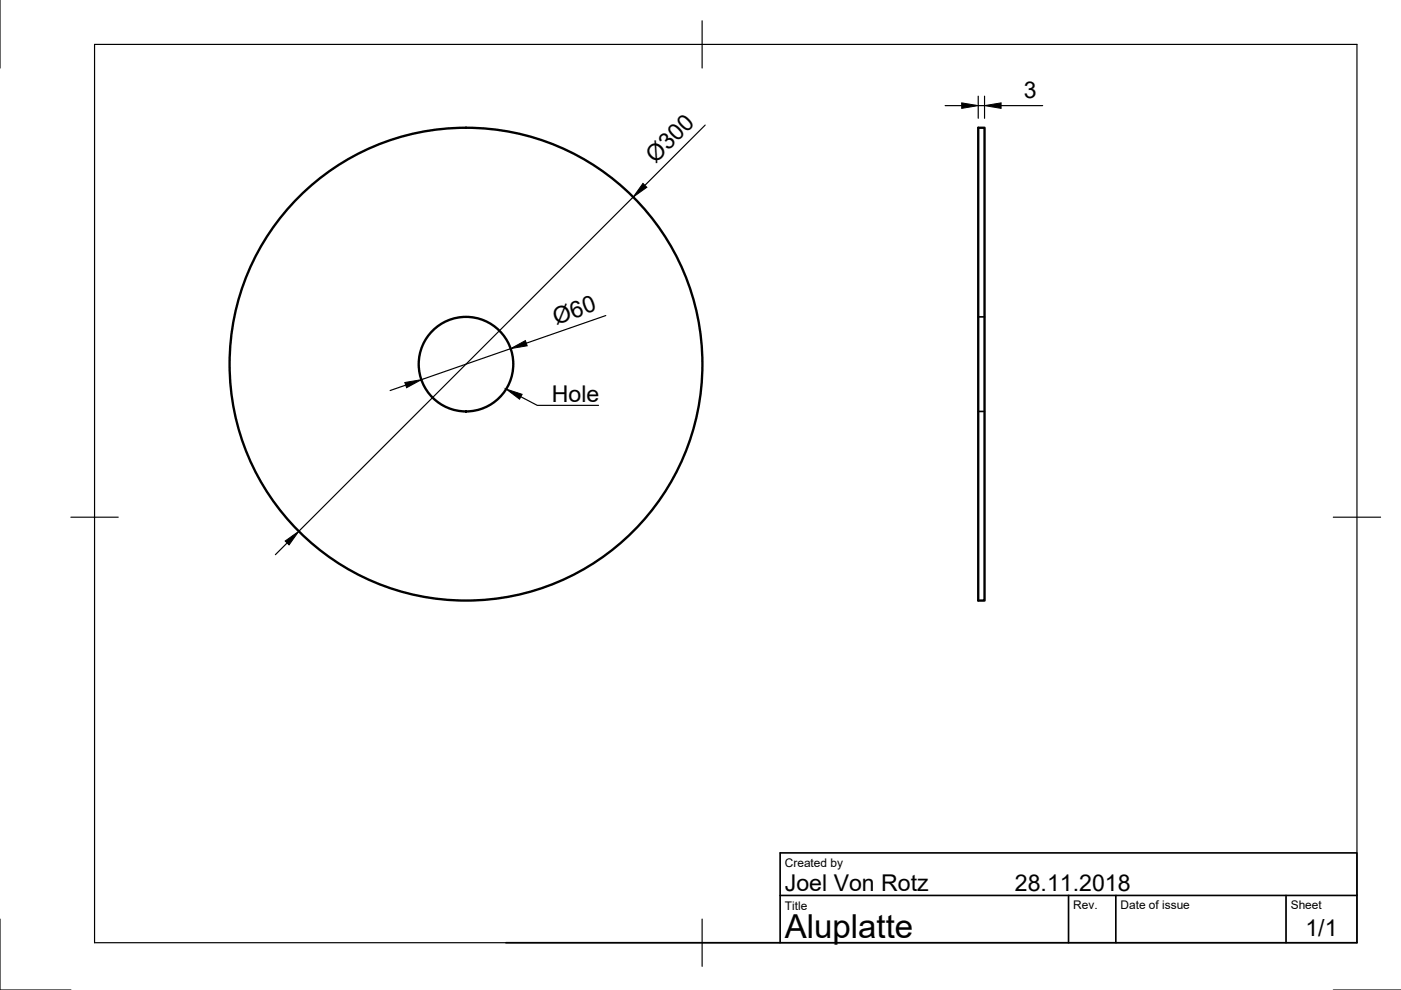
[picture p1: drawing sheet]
<svg xmlns="http://www.w3.org/2000/svg" width="297mm" height="210mm" viewBox="0 0 297 210" stroke-linecap="round" stroke-linejoin="round" font-family="sans-serif">
<!-- layer: Sichtbar -->
<g fill="none" stroke="#000" stroke-width=".5">
<path d="M207.4 27.1h1.3v100.2h-1.3z"/>
<circle cx="98.8" cy="77.2" r="50.1"/>
<circle cx="98.8" cy="77.2" r="10"/>
</g>
<!-- layer: Verdeckt -->
<path d="M207.4 67.2h1.3M207.4 87.2h1.3" fill="none" stroke="#000" stroke-width=".35"/>
<!-- layer: Border -->
<path d="M0 -.1v14.5M20 9.4h267.7v190.5h-267.7zM148.9 4.4v10M15 109.7h10.1M282.7 109.7h10M0 194.9v15h15M148.9 194.9v10M282.7 209.9h14.4" fill="none" stroke="#000" stroke-width=".25"/>
<!-- layer: Dimensions -->
<path d="M149.5 26.5l-12.8 12.8M200.4 22.4h3.5M207.4 20.4v4.7M207.4 22.4h1.3M208.7 20.4v4.7M212.3 22.4h8.8M134.3 41.8l-70.9 70.8M108.3 73.9l-19 6.6M128.4 66.9l-16.8 5.9M86 81.7l-3.3 1.1M60.9 115.1l-2.5 2.5" fill="none" stroke="#000" stroke-width=".25"/>
<path d="M136.3 38.9l.8 .8-2.8 2.1zM203.9 21.8l3.5 .6-3.5 .6zM208.7 22.4l3.6-.6v1.2zM108.3 73.9l3.1-1.7 .4 1.1zM85.8 81.1l3.5-.6-3.1 1.7zM60.5 114.7l2.9-2.1-2.1 2.9z" fill="#000" stroke="#000" stroke-width=".21"/>
<!-- layer: TitleBlock -->
<path d="M107.3 199.9h180.4v-19.1h-122.3v19.1M165.4 189.9h122.3M226.6 189.9v10M236.6 189.9v10M272.7 189.9v10" fill="none" stroke="#000" stroke-width=".35"/>
<!-- layer: Annotations -->
<path d="M107.3 82.5l3.4 1.1-.5 1z" fill="#000" stroke="#000" stroke-width=".21"/>
<path d="M110.4 84.1l3.5 1.8h13" fill="none" stroke="#000" stroke-width=".25"/>
<text font-size="7" x="166.4" y="198.9">Aluplatte</text>
<g font-size="4.9">
<text x="217.1" y="20.8">3</text>
<text x="139" y="34.7" transform="rotate(-45 139 34.7)">Ø300</text>
<text x="118" y="68.8" transform="rotate(-19 118 68.8)">Ø60</text>
<text x="117" y="85.2">Hole</text>
<text x="166.4" y="188.9">Joel Von Rotz</text>
<text x="215.2" y="188.9">28.11.2018</text>
<text x="276.8" y="198.5">1/1</text>
</g>
<g font-size="2.5">
<text x="166.4" y="183.8">Created by</text>
<text x="166.4" y="192.9">Title</text>
<text x="227.6" y="192.7">Rev.</text>
<text x="237.6" y="192.7">Date of issue</text>
<text x="273.7" y="192.7">Sheet</text>
</g>
</svg>
